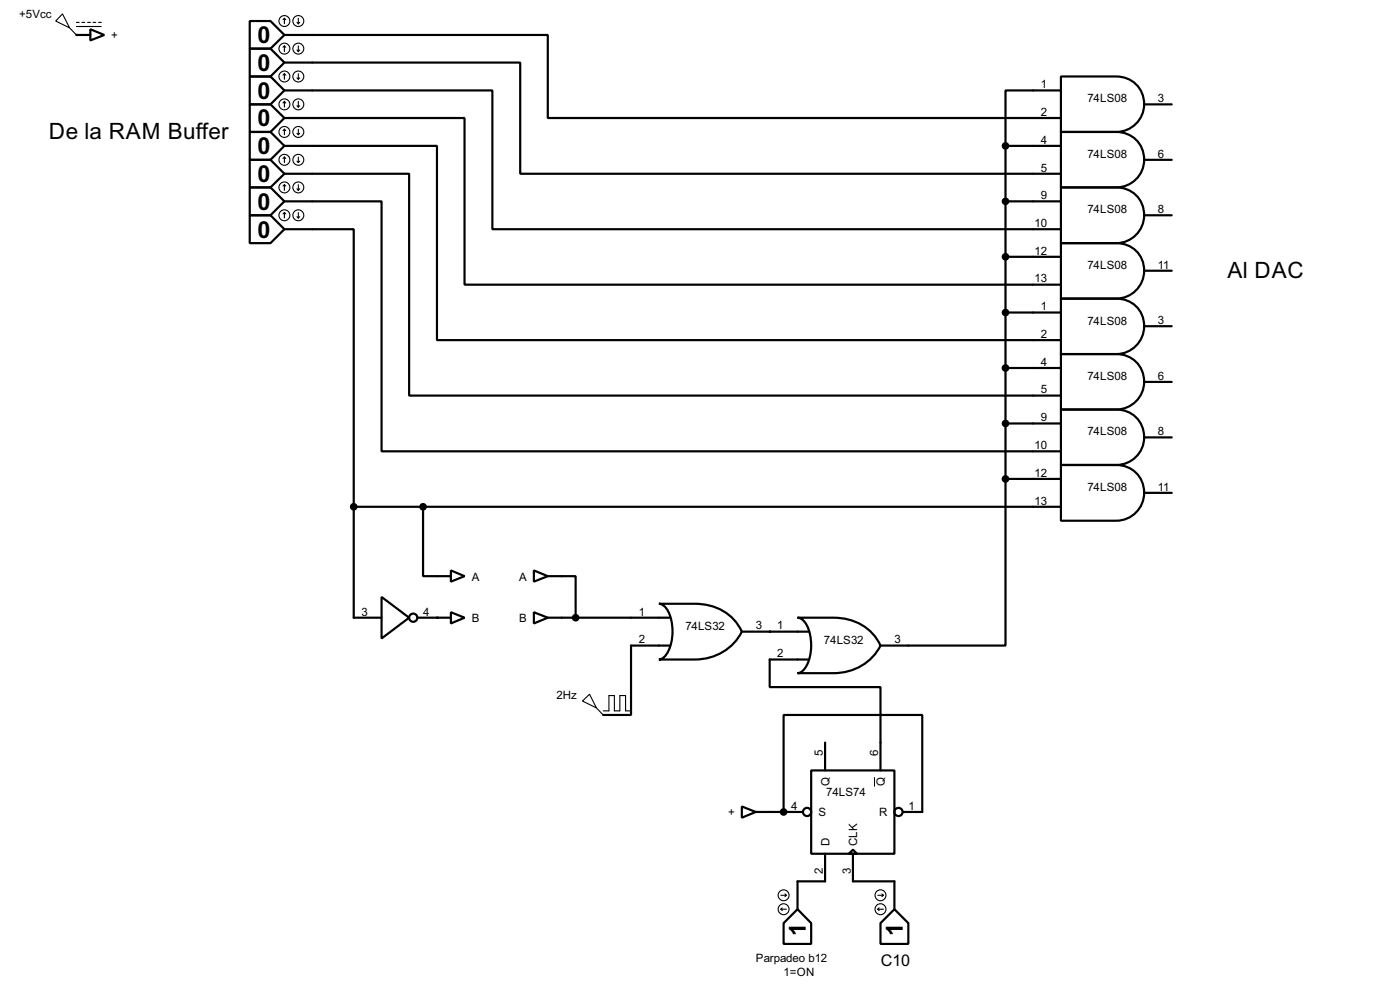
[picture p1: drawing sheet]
<svg xmlns="http://www.w3.org/2000/svg" width="256mm" height="180mm" viewBox="0 0 256 180" stroke-linecap="round" stroke-linejoin="round" font-family="sans-serif">
<g fill="#000">
<circle cx="14" cy="6.4" r=".2"/>
<circle cx="80.1" cy="113.1" r=".2"/>
<circle cx="141" cy="115.6" r=".2"/>
<circle cx="143.6" cy="148.6" r=".2"/>
</g>
<g fill="none" stroke="#000" stroke-width=".4">
<path d="M14 6.4h2.6M16.6 5.4l2.5 1-2.5 1zM45.8 3.9h3.8l2.5 2.5-2.5 2.5h-3.8zM45.8 8.9h3.8l2.5 2.6-2.5 2.5h-3.8zM45.8 14h3.8l2.5 2.6-2.5 2.5h-3.8zM45.8 19.1h3.8l2.5 2.5-2.5 2.6h-3.8zM52.1 6.4h48.3v15.2h94M52.1 11.5h43.2v20.3h99.1M52.1 16.6h38.1v25.4h104.2M194.4 14h10.1a5.1 5.1 0 0 1 5.1 5.1 5.1 5.1 0 0 1-5.1 5.1h-10.1zM194.4 16.6h-10.2v10.1M209.6 19.1h5.1"/>
<path d="M45.8 24.2h3.8l2.5 2.5-2.5 2.6h-3.8zM45.8 29.3h3.8l2.5 2.5-2.5 2.5h-3.8zM45.8 34.3h3.8l2.5 2.6-2.5 2.5h-3.8zM45.8 39.4h3.8l2.5 2.6-2.5 2.5h-3.8zM52.1 21.6h33v30.5h109.3M52.1 26.7h28v35.6h114.3M52.1 31.8h22.9v40.6h119.4M52.1 36.9h17.8v45.7h124.5M184.2 26.7v61M184.2 36.9h10.2M184.2 26.7h10.2M194.4 24.2h10.1a5.1 5.1 0 0 1 5.1 5 5.1 5.1 0 0 1-5.1 5.1h-10.1z"/>
<path d="M194.4 34.3h10.1a5.1 5.1 0 0 1 5.1 5.1 5.1 5.1 0 0 1-5.1 5.1h-10.1zM209.6 29.3h5.1M209.6 39.4h5.1M52.1 42h12.7v50.8M184.2 57.2h10.2M184.2 47h10.2M194.4 44.5h10.1a5.1 5.1 0 0 1 5.1 5.1 5.1 5.1 0 0 1-5.1 5.1h-10.1zM194.4 54.7h10.1a5.1 5.1 0 0 1 5.1 5 5.1 5.1 0 0 1-5.1 5.1h-10.1zM209.6 49.6h5.1M209.6 59.7h5.1M184.2 77.5h10.2M184.2 67.4h10.2"/>
<path d="M194.4 64.8h10.1a5.1 5.1 0 0 1 5.1 5.1 5.1 5.1 0 0 1-5.1 5.1h-10.1zM194.4 75h10.1a5.1 5.1 0 0 1 5.1 5 5.1 5.1 0 0 1-5.1 5.1h-10.1zM209.6 69.9h5.1M64.8 92.8v20.3h5.1M64.8 92.8h129.6M77.5 92.8v12.7h5.1M184.2 87.7v30.5h-22.9M184.2 87.7h10.2M194.4 85.1h10.1a5.1 5.1 0 0 1 5.1 5.1 5.1 5.1 0 0 1-5.1 5.1h-10.1zM209.6 80.1h5.1M209.6 90.2h5.1M69.9 109.3l5.1 3.8-5.1 3.8z"/>
<path d="M76.5 113.1h6.1M82.6 112.1l2.5 1-2.5 1zM82.6 104.4l2.5 1.1-2.5 1zM97.8 104.4l2.6 1.1-2.6 1zM97.8 112.1l2.6 1-2.6 1zM100.4 105.5h5.1v7.6M100.4 113.1h22.3M120.7 110.5h6.6a9.1 9.1 0 0 1 8.6 5.1 9.5 9.5 0 0 1-8.6 5.1h-6.6a2.27 2.27 0 0 0 1.7-1.5 8.6 8.6 0 0 0-.4-7.9l-.8-.7zM122.7 118.2h-7.1v12.7h-5.1M135.9 115.6h12.2M146.1 113.1h6.6a9.1 9.1 0 0 1 8.6 5.1 9.4 9.4 0 0 1-8.6 5h-6.6a2.26 2.26 0 0 0 1.7-1.5 8.5 8.5 0 0 0-.4-7.8l-.8-.8zM148.1 120.7h-7.1v5.1h20.3v15.2"/>
<path d="M151.2 135.9v5.1M135.9 147.6l2.6 1-2.6 1.1zM138.5 148.6h8.6M143.6 148.6v-17.7h25.4v17.7h-3.6M148.6 141h15.3v15.3h-15.3zM151.2 156.3v5h-5.1v5.1M155.5 156.3l.8-.8 .7 .8zM156.3 156.3v5h7.6v5.1M143.6 169l2.5-2.6 2.5 2.6v3.8h-5zM161.3 169l2.6-2.6 2.5 2.6v3.8h-5.1z"/>
<circle cx="75.7" cy="113.1" r=".75"/>
<circle cx="147.8" cy="148.6" r=".75"/>
<circle cx="164.6" cy="148.6" r=".75"/>
</g>
<g fill="none" stroke="#000" stroke-width=".2">
<path d="M11.5 2.6l1.3 2.5-2.6-1.2zM12.8 5.1l1.2 1.3M14 4.1h.5M14 4.9h4.6M15 4.1h.5M16.1 4.1h.5M17.1 4.1h.5M18.1 4.1h.5M52.1 3.4l-.2 .2M52.1 3.4l.3 .2M52.1 3.4v1M52.1 8.4v1.1"/>
<path d="M52.1 13.5v1M52.1 18.6v1M52.1 8.4l-.2 .3M52.1 8.4l.3 .3M52.1 13.5l-.2 .3M52.1 13.5l.3 .3M52.1 18.6l-.2 .3M52.1 18.6l.3 .3M54.4 4.1l.3 .3M54.4 9.2l.3 .3M54.4 14.3l.3 .2M54.4 19.4l.3 .2"/>
<path d="M54.7 3.4v1M54.7 8.4v1.1M54.7 13.5v1M54.7 18.6v1M54.9 4.1l-.2 .3M54.9 9.2l-.2 .3M54.9 14.3l-.2 .2M54.9 19.4l-.2 .2M52.1 23.7v1M52.1 28.8v1M52.1 33.8v1.1M52.1 38.9v1"/>
<path d="M52.1 23.7l-.2 .2M52.1 23.7l.3 .2M52.1 28.8l-.2 .2M52.1 28.8l.3 .2M52.1 33.8l-.2 .3M52.1 33.8l.3 .3M52.1 38.9l-.2 .3M52.1 38.9l.3 .3M54.4 24.4l.3 .3M54.4 29.5l.3 .3M54.4 34.6l.3 .3M54.4 39.7l.3 .2"/>
<path d="M54.7 23.7v1M54.7 28.8v1M54.7 33.8v1.1M54.7 38.9v1M54.9 24.4l-.2 .3M54.9 29.5l-.2 .3M54.9 34.6l-.2 .3M54.9 39.7l-.2 .2M106.7 128.3l1.3-1.2 1.3 2.5zM109.3 129.6l1.2 1.3M110.5 130.1h1.1v-2.8h1v2.8h1v-2.8h1v2.8h.8M143.1 166.4l.2 .3"/>
<path d="M143.1 166.4h1M143.1 163.9h1M143.3 166.2l-.2 .2M143.8 163.6l.3 .3M144.1 163.9l-.3 .2M160.8 166.4h1.1M160.8 163.9h1.1M160.8 166.4l.3 .3M161.1 166.2l-.3 .2M161.6 163.6l.3 .3M161.9 163.9l-.3 .2"/>
<circle cx="52.1" cy="8.9" r="1"/>
<circle cx="52.1" cy="3.9" r="1"/>
<circle cx="52.1" cy="14" r="1"/>
<circle cx="52.1" cy="19.1" r="1"/>
<circle cx="54.6" cy="8.9" r="1"/>
<circle cx="54.6" cy="3.9" r="1"/>
<circle cx="54.6" cy="14" r="1"/>
<circle cx="54.6" cy="19.1" r="1"/>
<circle cx="52.1" cy="34.3" r="1"/>
<circle cx="52.1" cy="29.3" r="1"/>
<circle cx="52.1" cy="39.4" r="1"/>
<circle cx="52.1" cy="24.2" r="1"/>
<circle cx="54.6" cy="29.3" r="1"/>
<circle cx="54.6" cy="39.4" r="1"/>
<circle cx="54.6" cy="34.3" r="1"/>
<circle cx="54.6" cy="24.2" r="1"/>
<circle cx="143.5" cy="163.9" r="1"/>
<circle cx="143.5" cy="166.4" r="1"/>
<circle cx="161.3" cy="163.9" r="1"/>
<circle cx="161.3" cy="166.4" r="1"/>
</g>
<path d="M160.2 142.3v1.7" fill="none" stroke="#000" stroke-width=".18"/>
<g fill="#000" stroke="#000" stroke-width=".4">
<circle cx="184.2" cy="26.7" r=".5"/>
<circle cx="184.2" cy="36.9" r=".5"/>
<circle cx="184.2" cy="57.2" r=".5"/>
<circle cx="184.2" cy="47" r=".5"/>
<circle cx="184.2" cy="77.5" r=".5"/>
<circle cx="184.2" cy="67.4" r=".5"/>
<circle cx="64.8" cy="92.8" r=".5"/>
<circle cx="77.5" cy="92.8" r=".5"/>
<circle cx="184.2" cy="87.7" r=".5"/>
<circle cx="105.4" cy="113.1" r=".5"/>
<circle cx="143.5" cy="148.6" r=".5"/>
</g>
<g font-size="4.8">
<text x="47.2" y="7.9">0</text>
<text x="47.2" y="13">0</text>
<text x="47.2" y="18.1">0</text>
<text x="47.2" y="23.1">0</text>
<text x="47.2" y="28.2">0</text>
<text x="47.2" y="33.3">0</text>
<text x="47.2" y="38.4">0</text>
<text x="47.2" y="43.5">0</text>
<text x="147.7" y="171.4" transform="rotate(-90 147.7 171.4)">1</text>
<text x="165.4" y="171.4" transform="rotate(-90 165.4 171.4)">1</text>
</g>
<g font-size="4.6">
<text x="9" y="25.4">De la RAM Buffer</text>
<text x="224.9" y="50.8">Al DAC</text>
</g>
<text font-size="3.3" x="161.4" y="176.8">C10</text>
<g font-size="2.4">
<text x="3.5" y="3.4">+5Vcc</text>
<text x="20.4" y="7.2">+</text>
<text x="190.7" y="16.2">1</text>
<text x="190.7" y="21.2">2</text>
<text x="199.2" y="18.7">74LS08</text>
<text x="212.1" y="18.7">3</text>
<text x="190.7" y="26.3">4</text>
<text x="199.2" y="28.9">74LS08</text>
<text x="212.1" y="28.9">6</text>
<text x="190.7" y="31.4">5</text>
<text x="189.5" y="41.6">10</text>
<text x="190.7" y="36.5">9</text>
<text x="199.2" y="39.1">74LS08</text>
<text x="212.1" y="39">8</text>
<text x="189.5" y="46.6">12</text>
<text x="189.5" y="51.7">13</text>
<text x="199.2" y="49.2">74LS08</text>
<text x="212.1" y="49.2">11</text>
<text x="190.7" y="56.8">1</text>
<text x="199.2" y="59.4">74LS08</text>
<text x="212.1" y="59.3">3</text>
<text x="190.7" y="61.9">2</text>
<text x="190.7" y="67">4</text>
<text x="190.7" y="72">5</text>
<text x="199.2" y="69.5">74LS08</text>
<text x="212.1" y="69.5">6</text>
<text x="190.7" y="77.1">9</text>
<text x="189.5" y="82.2">10</text>
<text x="199.2" y="79.7">74LS08</text>
<text x="212.1" y="79.7">8</text>
<text x="189.5" y="87.3">12</text>
<text x="199.2" y="89.9">74LS08</text>
<text x="212.1" y="89.8">11</text>
<text x="189.5" y="92.4">13</text>
<text x="86.4" y="106.3">A</text>
<text x="95.1" y="106.3">A</text>
<text x="66.2" y="112.7">3</text>
<text x="77.5" y="112.7">4</text>
<text x="86.4" y="113.9">B</text>
<text x="95.1" y="113.9">B</text>
<text x="117" y="112.7">1</text>
<text x="117" y="117.8">2</text>
<text x="125.6" y="115.3">74LS32</text>
<text x="138.5" y="115.2">3</text>
<text x="142.4" y="115.2">1</text>
<text x="151" y="117.8">74LS32</text>
<text x="163.9" y="117.8">3</text>
<text x="142.4" y="120.3">2</text>
<text x="102" y="127.9">2Hz</text>
<text x="150.8" y="138.5" transform="rotate(-90 150.8 138.5)">5</text>
<text x="152" y="143.9" transform="rotate(-90 152 143.9)">Q</text>
<text x="160.9" y="138.5" transform="rotate(-90 160.9 138.5)">6</text>
<text x="162.1" y="143.9" transform="rotate(-90 162.1 143.9)">Q</text>
<text x="133.4" y="149.4">+</text>
<text x="145" y="148.2">4</text>
<text x="149.9" y="149.4">S</text>
<text x="151.4" y="145.8">74LS74</text>
<text x="161.1" y="149.4">R</text>
<text x="166.4" y="148.2">1</text>
<text x="152" y="154.9" transform="rotate(-90 152 154.9)">D</text>
<text x="157.1" y="154.9" transform="rotate(-90 157.1 154.9)">CLK</text>
<text x="150.8" y="160" transform="rotate(-90 150.8 160)">2</text>
<text x="155.9" y="160" transform="rotate(-90 155.9 160)">3</text>
<text x="138.5" y="176">Parpadeo b12</text>
<text x="143.6" y="178.6">1=ON</text>
</g>
</svg>
